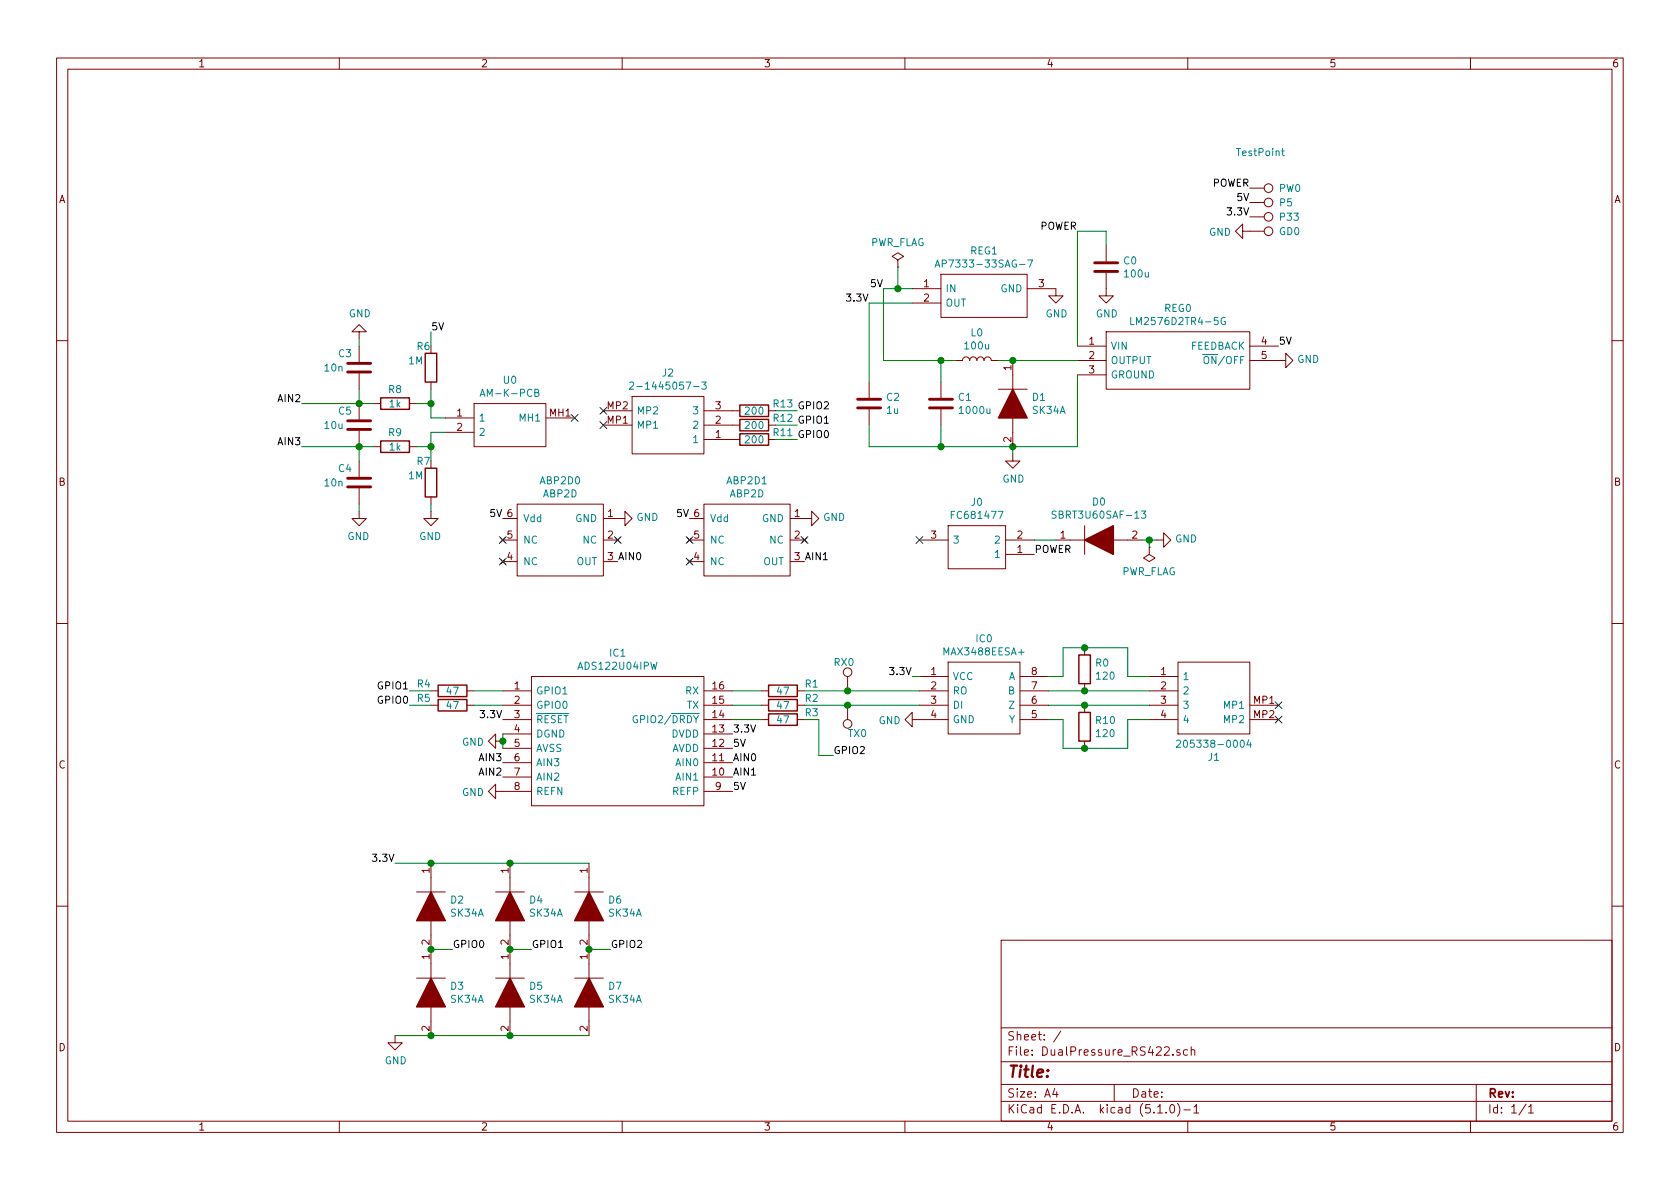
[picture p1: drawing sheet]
EESchema Schematic File Version 4
LIBS:DualPressure_RS422-cache
EELAYER 29 0
EELAYER END
$Descr A4 11693 8268
encoding utf-8
Sheet 1 1
Title ""
Date ""
Rev ""
Comp ""
Comment1 ""
Comment2 ""
Comment3 ""
Comment4 ""
$EndDescr
$Comp
L Customs:ABP2D ABP2D0
U 1 1
P 3900 3750
F 0 "ABP2D0" H 3900 4165 50  0000 C CNN
F 1 "ABP2D" H 3900 4074 50  0000 C CNN
F 2 "SamacSys:ABP2D" H 3900 3750 50  0001 C CNN
F 3 "" H 3900 3750 50  0001 C CNN
	1    3900 3750
	1    0    0    -1  
$EndComp
$Comp
L Customs:ABP2D ABP2D1
U 1 1
P 5200 3750
F 0 "ABP2D1" H 5200 4165 50  0000 C CNN
F 1 "ABP2D" H 5200 4074 50  0000 C CNN
F 2 "SamacSys:ABP2D" H 5200 3750 50  0001 C CNN
F 3 "" H 5200 3750 50  0001 C CNN
	1    5200 3750
	1    0    0    -1  
$EndComp
$Comp
L DualPressure_RS422-rescue:ADS122U04IPW-SamacSys_Parts-DualPressure_V2-rescue IC1
U 1 1
P 3500 4800
F 0 "IC1" H 4300 5065 50  0000 C CNN
F 1 "ADS122U04IPW" H 4300 4974 50  0000 C CNN
F 2 "SamacSys:SOP65P640X120-16N" H 4950 4900 50  0001 L CNN
F 3 "http://www.ti.com/lit/ds/symlink/ads122u04.pdf" H 4950 4800 50  0001 L CNN
F 4 "24-bit, 2-kSPS, 4-ch, low-power, small-size delta-sigma ADC w/ PGA, VREF, 2x IDACs & UART interface" H 4950 4700 50  0001 L CNN "Description"
F 5 "1.2" H 4950 4600 50  0001 L CNN "Height"
F 6 "595-ADS122U04IPW" H 4950 4500 50  0001 L CNN "Mouser Part Number"
F 7 "https://www.mouser.co.uk/ProductDetail/Texas-Instruments/ADS122U04IPW?qs=gt1LBUVyoHlLONlNwdsm%2Fg%3D%3D" H 4950 4400 50  0001 L CNN "Mouser Price/Stock"
F 8 "Texas Instruments" H 4950 4300 50  0001 L CNN "Manufacturer_Name"
F 9 "ADS122U04IPW" H 4950 4200 50  0001 L CNN "Manufacturer_Part_Number"
	1    3500 4800
	1    0    0    -1  
$EndComp
Text Label 5100 5100 0    50   ~ 0
3.3V
Text Label 5100 5200 0    50   ~ 0
5V
Text Label 5100 5500 0    50   ~ 0
5V
$Comp
L power:GND #PWR0101
U 1 1
P 3500 5500
F 0 "#PWR0101" H 3500 5250 50  0001 C CNN
F 1 "GND" V 3505 5372 50  0000 R CNN
F 2 "" H 3500 5500 50  0001 C CNN
F 3 "" H 3500 5500 50  0001 C CNN
	1    3500 5500
	0    1    1    0   
$EndComp
$Comp
L power:GND #PWR0102
U 1 1
P 3500 5150
F 0 "#PWR0102" H 3500 4900 50  0001 C CNN
F 1 "GND" V 3505 5022 50  0000 R CNN
F 2 "" H 3500 5150 50  0001 C CNN
F 3 "" H 3500 5150 50  0001 C CNN
	1    3500 5150
	0    1    1    0   
$EndComp
Wire Wire Line
	3500 5100 3500 5150
Connection ~ 3500 5150
Wire Wire Line
	3500 5150 3500 5200
$Comp
L power:GND #PWR0105
U 1 1
P 5600 3600
F 0 "#PWR0105" H 5600 3350 50  0001 C CNN
F 1 "GND" V 5605 3472 50  0000 R CNN
F 2 "" H 5600 3600 50  0001 C CNN
F 3 "" H 5600 3600 50  0001 C CNN
	1    5600 3600
	0    -1   -1   0   
$EndComp
$Comp
L power:GND #PWR0106
U 1 1
P 4300 3600
F 0 "#PWR0106" H 4300 3350 50  0001 C CNN
F 1 "GND" V 4305 3472 50  0000 R CNN
F 2 "" H 4300 3600 50  0001 C CNN
F 3 "" H 4300 3600 50  0001 C CNN
	1    4300 3600
	0    -1   -1   0   
$EndComp
Text Label 3500 3600 2    50   ~ 0
5V
Text Label 4800 3600 2    50   ~ 0
5V
$Comp
L Device:R R0
U 1 1
P 7550 4650
F 0 "R0" H 7620 4696 50  0000 L CNN
F 1 "120" H 7620 4605 50  0000 L CNN
F 2 "Resistor_SMD:R_0805_2012Metric_Pad1.20x1.40mm_HandSolder" V 7480 4650 50  0001 C CNN
F 3 "~" H 7550 4650 50  0001 C CNN
	1    7550 4650
	1    0    0    -1  
$EndComp
Text Label 4300 3900 0    50   ~ 0
AIN0
Text Label 5600 3900 0    50   ~ 0
AIN1
NoConn ~ 5600 3750
NoConn ~ 4800 3750
NoConn ~ 4800 3900
NoConn ~ 4300 3750
NoConn ~ 3500 3750
NoConn ~ 3500 3900
Text Label 5100 5300 0    50   ~ 0
AIN0
Text Label 5100 5400 0    50   ~ 0
AIN1
Text Label 3500 5000 2    50   ~ 0
3.3V
$Comp
L DualPressure_RS422-rescue:LM2576D2TR4-5G-SamacSys_Parts-DualPressure_V2-rescue REG0
U 1 1
P 7500 2400
F 0 "REG0" H 8200 2665 50  0000 C CNN
F 1 "LM2576D2TR4-5G" H 8200 2574 50  0000 C CNN
F 2 "SamacSys:D2TSUFFIX-CASE936A-02-ISSUEC" H 8750 2500 50  0001 L CNN
F 3 "" H 8750 2400 50  0001 L CNN
F 4 "Voltage Regulators - Switching Regulators 5V 3A Buck PWM" H 8750 2300 50  0001 L CNN "Description"
F 5 "" H 8750 2200 50  0001 L CNN "Height"
F 6 "863-LM2576D2TR4-5G" H 8750 2100 50  0001 L CNN "Mouser Part Number"
F 7 "https://www.mouser.co.uk/ProductDetail/onsemi/LM2576D2TR4-5G?qs=2OtswVQKCOEvcMP8GU0oog%3D%3D" H 8750 2000 50  0001 L CNN "Mouser Price/Stock"
F 8 "onsemi" H 8750 1900 50  0001 L CNN "Manufacturer_Name"
F 9 "LM2576D2TR4-5G" H 8750 1800 50  0001 L CNN "Manufacturer_Part_Number"
	1    7500 2400
	1    0    0    -1  
$EndComp
$Comp
L DualPressure_RS422-rescue:AP7333-33SAG-7-SamacSys_Parts-DualPressure_V2-rescue REG1
U 1 1
P 6350 2000
F 0 "REG1" H 6850 2265 50  0000 C CNN
F 1 "AP7333-33SAG-7" H 6850 2174 50  0000 C CNN
F 2 "SamacSys:SOT96P240X135-3N" H 7200 2100 50  0001 L CNN
F 3 "https://www.diodes.com/assets/Datasheets/AP7333.pdf" H 7200 2000 50  0001 L CNN
F 4 "LDO Regulator Pos 3.3V 0.3A 3Pin SOT23 Diodes Inc AP7333 AP7333-33SAG-7, Single Linear Voltage Regulator, 300mA 3.3 V, +/-2%, 3-Pin SOT-23" H 7200 1900 50  0001 L CNN "Description"
F 5 "1.35" H 7200 1800 50  0001 L CNN "Height"
F 6 "621-AP7333-33SAG-7" H 7200 1700 50  0001 L CNN "Mouser Part Number"
F 7 "https://www.mouser.co.uk/ProductDetail/Diodes-Incorporated/AP7333-33SAG-7?qs=vIZ3oKQCLxpWqm5zu2HqxA%3D%3D" H 7200 1600 50  0001 L CNN "Mouser Price/Stock"
F 8 "Diodes Inc." H 7200 1500 50  0001 L CNN "Manufacturer_Name"
F 9 "AP7333-33SAG-7" H 7200 1400 50  0001 L CNN "Manufacturer_Part_Number"
	1    6350 2000
	1    0    0    -1  
$EndComp
$Comp
L Device:C C0
U 1 1
P 7700 1850
F 0 "C0" H 7815 1896 50  0000 L CNN
F 1 "100u" H 7815 1805 50  0000 L CNN
F 2 "Capacitor_SMD:CP_Elec_8x10.5" H 7738 1700 50  0001 C CNN
F 3 "~" H 7700 1850 50  0001 C CNN
	1    7700 1850
	1    0    0    -1  
$EndComp
Text Label 7500 1600 2    50   ~ 0
POWER
$Comp
L power:GND #PWR0108
U 1 1
P 7700 2000
F 0 "#PWR0108" H 7700 1750 50  0001 C CNN
F 1 "GND" H 7705 1827 50  0000 C CNN
F 2 "" H 7700 2000 50  0001 C CNN
F 3 "" H 7700 2000 50  0001 C CNN
	1    7700 2000
	1    0    0    -1  
$EndComp
Wire Wire Line
	7500 2400 7500 1600
Wire Wire Line
	7500 1600 7700 1600
Wire Wire Line
	7700 1600 7700 1700
$Comp
L power:GND #PWR0109
U 1 1
P 7050 3150
F 0 "#PWR0109" H 7050 2900 50  0001 C CNN
F 1 "GND" H 7055 2977 50  0000 C CNN
F 2 "" H 7050 3150 50  0001 C CNN
F 3 "" H 7050 3150 50  0001 C CNN
	1    7050 3150
	1    0    0    -1  
$EndComp
$Comp
L Device:L L0
U 1 1
P 6800 2500
F 0 "L0" V 6990 2500 50  0000 C CNN
F 1 "100u" V 6899 2500 50  0000 C CNN
F 2 "Inductor_SMD:L_0805_2012Metric_Pad1.15x1.40mm_HandSolder" H 6800 2500 50  0001 C CNN
F 3 "~" H 6800 2500 50  0001 C CNN
	1    6800 2500
	0    -1   -1   0   
$EndComp
$Comp
L Device:C C1
U 1 1
P 6550 2800
F 0 "C1" H 6665 2846 50  0000 L CNN
F 1 "1000u" H 6665 2755 50  0000 L CNN
F 2 "Capacitor_SMD:CP_Elec_10x10.5" H 6588 2650 50  0001 C CNN
F 3 "~" H 6550 2800 50  0001 C CNN
	1    6550 2800
	1    0    0    -1  
$EndComp
Connection ~ 7050 3100
$Comp
L power:GND #PWR0110
U 1 1
P 7350 2000
F 0 "#PWR0110" H 7350 1750 50  0001 C CNN
F 1 "GND" H 7355 1827 50  0000 C CNN
F 2 "" H 7350 2000 50  0001 C CNN
F 3 "" H 7350 2000 50  0001 C CNN
	1    7350 2000
	1    0    0    -1  
$EndComp
Wire Wire Line
	6150 2000 6150 2500
Text Label 6150 2000 2    50   ~ 0
5V
Wire Wire Line
	7050 3100 7500 3100
Text Label 8900 2400 0    50   ~ 0
5V
$Comp
L DualPressure_RS422-rescue:AM-K-PCB-SamacSys_Parts-DualPressure_V2-rescue U0
U 1 1
P 3100 2900
F 0 "U0" H 3550 3165 50  0000 C CNN
F 1 "AM-K-PCB" H 3550 3074 50  0000 C CNN
F 2 "SamacSys:AMKPCB" H 3850 3000 50  0001 L CNN
F 3 "" H 3850 2900 50  0001 L CNN
F 4 "SOCKET, K, ANSI, MINI, PCB; Gender:Socket; Thermocouple Type:K; Product Range:-; SVHC:No SVHC (15-Jan-2019); For Use With:K Type Thermocouples RoHS Compliant: Yes" H 3850 2800 50  0001 L CNN "Description"
F 5 "8" H 3850 2700 50  0001 L CNN "Height"
F 6 "" H 3850 2600 50  0001 L CNN "Mouser Part Number"
F 7 "" H 3850 2500 50  0001 L CNN "Mouser Price/Stock"
F 8 "LABFACILITY" H 3850 2400 50  0001 L CNN "Manufacturer_Name"
F 9 "AM-K-PCB" H 3850 2300 50  0001 L CNN "Manufacturer_Part_Number"
	1    3100 2900
	1    0    0    -1  
$EndComp
NoConn ~ 4000 2900
Text Label 7200 3850 0    50   ~ 0
POWER
$Comp
L Device:C C2
U 1 1
P 6050 2800
F 0 "C2" H 6165 2846 50  0000 L CNN
F 1 "1u" H 6165 2755 50  0000 L CNN
F 2 "Capacitor_SMD:C_0603_1608Metric_Pad1.08x0.95mm_HandSolder" H 6088 2650 50  0001 C CNN
F 3 "~" H 6050 2800 50  0001 C CNN
	1    6050 2800
	1    0    0    -1  
$EndComp
Wire Wire Line
	6350 2100 6050 2100
Text Label 6050 2100 2    50   ~ 0
3.3V
$Comp
L Device:R R1
U 1 1
P 5450 4800
F 0 "R1" V 5400 5000 50  0000 C CNN
F 1 "47" V 5450 4800 50  0000 C CNN
F 2 "Resistor_SMD:R_0805_2012Metric_Pad1.20x1.40mm_HandSolder" V 5380 4800 50  0001 C CNN
F 3 "~" H 5450 4800 50  0001 C CNN
	1    5450 4800
	0    1    1    0   
$EndComp
$Comp
L Device:R R2
U 1 1
P 5450 4900
F 0 "R2" V 5400 5100 50  0000 C CNN
F 1 "47" V 5450 4900 50  0000 C CNN
F 2 "Resistor_SMD:R_0805_2012Metric_Pad1.20x1.40mm_HandSolder" V 5380 4900 50  0001 C CNN
F 3 "~" H 5450 4900 50  0001 C CNN
	1    5450 4900
	0    1    1    0   
$EndComp
$Comp
L Device:R R3
U 1 1
P 5450 5000
F 0 "R3" V 5400 5200 50  0000 C CNN
F 1 "47" V 5450 5000 50  0000 C CNN
F 2 "Resistor_SMD:R_0805_2012Metric_Pad1.20x1.40mm_HandSolder" V 5380 5000 50  0001 C CNN
F 3 "~" H 5450 5000 50  0001 C CNN
	1    5450 5000
	0    1    1    0   
$EndComp
Wire Wire Line
	5100 4800 5300 4800
Wire Wire Line
	5100 4900 5300 4900
Wire Wire Line
	5100 5000 5300 5000
Wire Wire Line
	5600 4800 5900 4800
$Comp
L Device:R R5
U 1 1
P 3150 4900
F 0 "R5" V 3100 4700 50  0000 C CNN
F 1 "47" V 3150 4900 50  0000 C CNN
F 2 "Resistor_SMD:R_0805_2012Metric_Pad1.20x1.40mm_HandSolder" V 3080 4900 50  0001 C CNN
F 3 "~" H 3150 4900 50  0001 C CNN
	1    3150 4900
	0    1    1    0   
$EndComp
$Comp
L Device:R R4
U 1 1
P 3150 4800
F 0 "R4" V 3100 4600 50  0000 C CNN
F 1 "47" V 3150 4800 50  0000 C CNN
F 2 "Resistor_SMD:R_0805_2012Metric_Pad1.20x1.40mm_HandSolder" V 3080 4800 50  0001 C CNN
F 3 "~" H 3150 4800 50  0001 C CNN
	1    3150 4800
	0    1    1    0   
$EndComp
Wire Wire Line
	3300 4900 3500 4900
Wire Wire Line
	3300 4800 3500 4800
Text Label 2850 4900 2    50   ~ 0
GPIO0
Text Label 2850 4800 2    50   ~ 0
GPIO1
Text Label 5800 5250 0    50   ~ 0
GPIO2
Wire Wire Line
	5600 5000 5700 5000
Text Label 5550 3050 0    50   ~ 0
GPIO0
Text Label 5550 2950 0    50   ~ 0
GPIO1
Text Label 5550 2850 0    50   ~ 0
GPIO2
$Comp
L Device:R R6
U 1 1
P 3000 2550
F 0 "R6" H 3000 2700 50  0000 L CNN
F 1 "1M" H 3050 2600 50  0000 L CNN
F 2 "Resistor_SMD:R_0805_2012Metric_Pad1.20x1.40mm_HandSolder" V 2930 2550 50  0001 C CNN
F 3 "~" H 3000 2550 50  0001 C CNN
	1    3000 2550
	-1   0    0    -1  
$EndComp
$Comp
L Device:R R7
U 1 1
P 3000 3350
F 0 "R7" H 3000 3500 50  0000 L CNN
F 1 "1M" H 3050 3400 50  0000 L CNN
F 2 "Resistor_SMD:R_0805_2012Metric_Pad1.20x1.40mm_HandSolder" V 2930 3350 50  0001 C CNN
F 3 "~" H 3000 3350 50  0001 C CNN
	1    3000 3350
	-1   0    0    -1  
$EndComp
$Comp
L power:GND #PWR0112
U 1 1
P 3000 3550
F 0 "#PWR0112" H 3000 3300 50  0001 C CNN
F 1 "GND" H 3005 3377 50  0000 C CNN
F 2 "" H 3000 3550 50  0001 C CNN
F 3 "" H 3000 3550 50  0001 C CNN
	1    3000 3550
	-1   0    0    -1  
$EndComp
Text Label 3000 2300 0    50   ~ 0
5V
$Comp
L Device:R R8
U 1 1
P 2750 2800
F 0 "R8" V 2650 2800 50  0000 C CNN
F 1 "1k" V 2750 2800 50  0000 C CNN
F 2 "Resistor_SMD:R_0805_2012Metric_Pad1.20x1.40mm_HandSolder" V 2680 2800 50  0001 C CNN
F 3 "~" H 2750 2800 50  0001 C CNN
	1    2750 2800
	0    -1   1    0   
$EndComp
$Comp
L Device:R R9
U 1 1
P 2750 3100
F 0 "R9" V 2650 3100 50  0000 C CNN
F 1 "1k" V 2750 3100 50  0000 C CNN
F 2 "Resistor_SMD:R_0805_2012Metric_Pad1.20x1.40mm_HandSolder" V 2680 3100 50  0001 C CNN
F 3 "~" H 2750 3100 50  0001 C CNN
	1    2750 3100
	0    -1   1    0   
$EndComp
$Comp
L power:GND #PWR0113
U 1 1
P 2500 3550
F 0 "#PWR0113" H 2500 3300 50  0001 C CNN
F 1 "GND" H 2505 3377 50  0000 C CNN
F 2 "" H 2500 3550 50  0001 C CNN
F 3 "" H 2500 3550 50  0001 C CNN
	1    2500 3550
	-1   0    0    -1  
$EndComp
$Comp
L power:GND #PWR0114
U 1 1
P 2500 2350
F 0 "#PWR0114" H 2500 2100 50  0001 C CNN
F 1 "GND" H 2505 2177 50  0000 C CNN
F 2 "" H 2500 2350 50  0001 C CNN
F 3 "" H 2500 2350 50  0001 C CNN
	1    2500 2350
	1    0    0    1   
$EndComp
Wire Wire Line
	3000 3500 3000 3550
Wire Wire Line
	2600 2800 2500 2800
Wire Wire Line
	2600 3100 2500 3100
Wire Wire Line
	2500 3100 2500 3200
Wire Wire Line
	2500 2700 2500 2800
Wire Wire Line
	2500 2400 2500 2350
Wire Wire Line
	2500 3500 2500 3550
Wire Wire Line
	3000 2300 3000 2400
$Comp
L Device:C C5
U 1 1
P 2500 2950
F 0 "C5" H 2650 3050 50  0000 R CNN
F 1 "10u" H 2750 2950 50  0000 R CNN
F 2 "Capacitor_SMD:C_1206_3216Metric_Pad1.33x1.80mm_HandSolder" H 2538 2800 50  0001 C CNN
F 3 "~" H 2500 2950 50  0001 C CNN
	1    2500 2950
	-1   0    0    -1  
$EndComp
Connection ~ 2500 2800
Connection ~ 2500 3100
Text Label 2100 2800 2    50   ~ 0
AIN2
Text Label 2100 3100 2    50   ~ 0
AIN3
Wire Wire Line
	2500 2800 2100 2800
Wire Wire Line
	2500 3100 2100 3100
Text Label 3500 5300 2    50   ~ 0
AIN3
Text Label 3500 5400 2    50   ~ 0
AIN2
Wire Wire Line
	2900 2800 3000 2800
Wire Wire Line
	2900 3100 3000 3100
Wire Wire Line
	3000 2700 3000 2800
Wire Wire Line
	3000 3100 3000 3200
Wire Wire Line
	3100 2900 3000 2900
Wire Wire Line
	3000 2900 3000 2800
Connection ~ 3000 2800
Wire Wire Line
	3100 3000 3000 3000
Wire Wire Line
	3000 3000 3000 3100
Connection ~ 3000 3100
Wire Wire Line
	2850 4900 3000 4900
$Comp
L Device:R R10
U 1 1
P 7550 5050
F 0 "R10" H 7620 5096 50  0000 L CNN
F 1 "120" H 7620 5005 50  0000 L CNN
F 2 "Resistor_SMD:R_0805_2012Metric_Pad1.20x1.40mm_HandSolder" V 7480 5050 50  0001 C CNN
F 3 "~" H 7550 5050 50  0001 C CNN
	1    7550 5050
	1    0    0    -1  
$EndComp
$Comp
L power:GND #PWR0111
U 1 1
P 8900 2500
F 0 "#PWR0111" H 8900 2250 50  0001 C CNN
F 1 "GND" V 8905 2372 50  0000 R CNN
F 2 "" H 8900 2500 50  0001 C CNN
F 3 "" H 8900 2500 50  0001 C CNN
	1    8900 2500
	0    -1   -1   0   
$EndComp
$Comp
L power:GND #PWR0118
U 1 1
P 8050 3750
F 0 "#PWR0118" H 8050 3500 50  0001 C CNN
F 1 "GND" V 8055 3622 50  0000 R CNN
F 2 "" H 8050 3750 50  0001 C CNN
F 3 "" H 8050 3750 50  0001 C CNN
	1    8050 3750
	0    -1   -1   0   
$EndComp
$Comp
L DualPressure_RS422-rescue:SBRT3U60SAF-13-SamacSys_Parts-DualPressure_V2-rescue D0
U 1 1
P 7350 3750
F 0 "D0" H 7650 4017 50  0000 C CNN
F 1 "SBRT3U60SAF-13" H 7650 3926 50  0000 C CNN
F 2 "SamacSys:SODFL5226X110N" H 7800 3750 50  0001 L CNN
F 3 "https://4donline.ihs.com/images/VipMasterIC/IC/DIOD/DIOD-S-A0002833665/DIOD-S-A0002833531-1.pdf?hkey=EF798316E3902B6ED9A73243A3159BB0" H 7800 3650 50  0001 L CNN
F 4 "Rectifier Diode Super Barrier Rectifier 60V 3A 2-Pin SMAF T/R" H 7800 3550 50  0001 L CNN "Description"
F 5 "1.1" H 7800 3450 50  0001 L CNN "Height"
F 6 "621-SBRT3U60SAF-13" H 7800 3350 50  0001 L CNN "Mouser Part Number"
F 7 "https://www.mouser.co.uk/ProductDetail/Diodes-Incorporated/SBRT3U60SAF-13?qs=rN85NNvew%2FTN5dk%252B1NkkKw%3D%3D" H 7800 3250 50  0001 L CNN "Mouser Price/Stock"
F 8 "Diodes Inc." H 7800 3150 50  0001 L CNN "Manufacturer_Name"
F 9 "SBRT3U60SAF-13" H 7800 3050 50  0001 L CNN "Manufacturer_Part_Number"
	1    7350 3750
	1    0    0    -1  
$EndComp
Wire Wire Line
	7200 3750 7350 3750
$Comp
L DualPressure_RS422-rescue:2-1445057-3-SamacSys_Parts-DualPressure_V2-rescue J2
U 1 1
P 4200 2850
F 0 "J2" H 4650 3115 50  0000 C CNN
F 1 "2-1445057-3" H 4650 3024 50  0000 C CNN
F 2 "SamacSys:214450573" H 4950 2950 50  0001 L CNN
F 3 "https://www.te.com/commerce/DocumentDelivery/DDEController?Action=srchrtrv&DocNm=1773458-4_MICRO_MATE_N_LOK&DocType=Data+Sheet&DocLang=English&PartCntxt=2-1445057-3&DocFormat=pdf" H 4950 2850 50  0001 L CNN
F 4 "Connector Header Surface Mount, Right Angle 3 position 0.118\" (3.00mm)" H 4950 2750 50  0001 L CNN "Description"
F 5 "5.67" H 4950 2650 50  0001 L CNN "Height"
F 6 "571-2-1445057-3" H 4950 2550 50  0001 L CNN "Mouser Part Number"
F 7 "https://www.mouser.co.uk/ProductDetail/TE-Connectivity-AMP/2-1445057-3?qs=RfHrfbgRAL0JwvXbugDVow%3D%3D" H 4950 2450 50  0001 L CNN "Mouser Price/Stock"
F 8 "TE Connectivity" H 4950 2350 50  0001 L CNN "Manufacturer_Name"
F 9 "2-1445057-3" H 4950 2250 50  0001 L CNN "Manufacturer_Part_Number"
	1    4200 2850
	1    0    0    -1  
$EndComp
NoConn ~ 4200 2850
NoConn ~ 4200 2950
$Comp
L power:PWR_FLAG #FLG0101
U 1 1
P 8000 3800
F 0 "#FLG0101" H 8000 3875 50  0001 C CNN
F 1 "PWR_FLAG" H 8000 3973 50  0000 C CNN
F 2 "" H 8000 3800 50  0001 C CNN
F 3 "~" H 8000 3800 50  0001 C CNN
	1    8000 3800
	-1   0    0    1   
$EndComp
$Comp
L power:PWR_FLAG #FLG0102
U 1 1
P 6250 1850
F 0 "#FLG0102" H 6250 1925 50  0001 C CNN
F 1 "PWR_FLAG" H 6250 2023 50  0000 C CNN
F 2 "" H 6250 1850 50  0001 C CNN
F 3 "~" H 6250 1850 50  0001 C CNN
	1    6250 1850
	1    0    0    -1  
$EndComp
Wire Wire Line
	7950 3750 8000 3750
Wire Wire Line
	8000 3750 8000 3800
Wire Wire Line
	8050 3750 8000 3750
Connection ~ 8000 3750
Wire Wire Line
	6150 2000 6250 2000
Wire Wire Line
	6250 1850 6250 2000
Connection ~ 6250 2000
Wire Wire Line
	6250 2000 6350 2000
$Comp
L Connector:TestPoint P5
U 1 1
P 8700 1400
F 0 "P5" V 8700 1600 50  0000 L CNN
F 1 "TestPoint" V 8745 1588 50  0001 L CNN
F 2 "TestPoint:TestPoint_THTPad_D2.5mm_Drill1.2mm" H 8900 1400 50  0001 C CNN
F 3 "~" H 8900 1400 50  0001 C CNN
	1    8700 1400
	0    1    1    0   
$EndComp
$Comp
L Connector:TestPoint P33
U 1 1
P 8700 1500
F 0 "P33" V 8700 1700 50  0000 L CNN
F 1 "TestPoint" V 8745 1688 50  0001 L CNN
F 2 "TestPoint:TestPoint_THTPad_D2.5mm_Drill1.2mm" H 8900 1500 50  0001 C CNN
F 3 "~" H 8900 1500 50  0001 C CNN
	1    8700 1500
	0    1    1    0   
$EndComp
$Comp
L Connector:TestPoint GD0
U 1 1
P 8700 1600
F 0 "GD0" V 8700 1800 50  0000 L CNN
F 1 "TestPoint" V 8745 1788 50  0001 L CNN
F 2 "TestPoint:TestPoint_THTPad_2.5x2.5mm_Drill1.2mm" H 8900 1600 50  0001 C CNN
F 3 "~" H 8900 1600 50  0001 C CNN
	1    8700 1600
	0    1    1    0   
$EndComp
Text Label 8700 1300 2    50   ~ 0
POWER
Text Label 8700 1400 2    50   ~ 0
5V
Text Label 8700 1500 2    50   ~ 0
3.3V
$Comp
L power:GND #PWR0119
U 1 1
P 8700 1600
F 0 "#PWR0119" H 8700 1350 50  0001 C CNN
F 1 "GND" V 8705 1472 50  0000 R CNN
F 2 "" H 8700 1600 50  0001 C CNN
F 3 "" H 8700 1600 50  0001 C CNN
	1    8700 1600
	0    1    1    0   
$EndComp
$Comp
L Connector:TestPoint PW0
U 1 1
P 8700 1300
F 0 "PW0" V 8700 1500 50  0000 L CNN
F 1 "TestPoint" V 8450 1200 50  0000 L CNN
F 2 "TestPoint:TestPoint_THTPad_D2.5mm_Drill1.2mm" H 8900 1300 50  0001 C CNN
F 3 "~" H 8900 1300 50  0001 C CNN
	1    8700 1300
	0    1    1    0   
$EndComp
$Comp
L Connector:TestPoint TX0
U 1 1
P 5900 4900
F 0 "TX0" H 5900 5100 50  0000 R CNN
F 1 "TestPoint" H 5842 5017 50  0001 R CNN
F 2 "TestPoint:TestPoint_THTPad_D2.5mm_Drill1.2mm" H 6100 4900 50  0001 C CNN
F 3 "~" H 6100 4900 50  0001 C CNN
	1    5900 4900
	-1   0    0    1   
$EndComp
$Comp
L Connector:TestPoint RX0
U 1 1
P 5900 4800
F 0 "RX0" H 5800 5000 50  0000 L CNN
F 1 "TestPoint" H 5958 4827 50  0001 L CNN
F 2 "TestPoint:TestPoint_THTPad_D2.5mm_Drill1.2mm" H 6100 4800 50  0001 C CNN
F 3 "~" H 6100 4800 50  0001 C CNN
	1    5900 4800
	1    0    0    -1  
$EndComp
Wire Wire Line
	6950 2500 7050 2500
Wire Wire Line
	6150 2500 6550 2500
$Comp
L DualPressure_RS422-rescue:SK34A-SamacSys_Parts-DualPressure_V2-rescue D1
U 1 1
P 7050 2500
F 0 "D1" V 7304 2630 50  0000 L CNN
F 1 "SK34A" V 7395 2630 50  0000 L CNN
F 2 "SamacSys:DIOM5126X230N" H 7500 2500 50  0001 L CNN
F 3 "https://componentsearchengine.com/Datasheets/2/SK34A.pdf" H 7500 2400 50  0001 L CNN
F 4 "TAIWAN SEMICONDUCTOR - SK34A - DIODE, SCHOTTKY, 3A, 40V, SMA" H 7500 2300 50  0001 L CNN "Description"
F 5 "2.3" H 7500 2200 50  0001 L CNN "Height"
F 6 "821-SK34A" H 7500 2100 50  0001 L CNN "Mouser Part Number"
F 7 "https://www.mouser.co.uk/ProductDetail/Taiwan-Semiconductor/SK34A?qs=tHU%2FlV7kTyTipVMF4LfRPw%3D%3D" H 7500 2000 50  0001 L CNN "Mouser Price/Stock"
F 8 "Taiwan Semiconductor" H 7500 1900 50  0001 L CNN "Manufacturer_Name"
F 9 "SK34A" H 7500 1800 50  0001 L CNN "Manufacturer_Part_Number"
	1    7050 2500
	0    1    1    0   
$EndComp
Connection ~ 7050 2500
Wire Wire Line
	7050 2500 7500 2500
Wire Wire Line
	6050 3100 6550 3100
Wire Wire Line
	6050 2100 6050 2650
Wire Wire Line
	6050 2950 6050 3100
Wire Wire Line
	6550 2950 6550 3100
Connection ~ 6550 3100
Wire Wire Line
	6550 3100 7050 3100
Wire Wire Line
	6550 2650 6550 2500
Connection ~ 6550 2500
Wire Wire Line
	6550 2500 6650 2500
Wire Wire Line
	7500 2600 7500 3100
Wire Wire Line
	7050 3100 7050 3150
$Comp
L DualPressure_RS422-rescue:MAX3488EESA+-SamacSys-DualPressure_V2-rescue IC0
U 1 1
P 6400 4700
F 0 "IC0" H 6850 4965 50  0000 C CNN
F 1 "MAX3488EESA+" H 6850 4874 50  0000 C CNN
F 2 "SamacSys:SOIC127P600X175-8N" H 7150 4800 50  0001 L CNN
F 3 "https://datasheet.datasheetarchive.com/originals/distributors/Datasheets-18/DSA-341145.pdf" H 7150 4700 50  0001 L CNN
F 4 "MAX3488EESA+, Line Transceiver, RS-485, RS-422 250 kbit/s Differential, 3  3.6 V, 8-Pin SOIC" H 7150 4600 50  0001 L CNN "Description"
F 5 "1.75" H 7150 4500 50  0001 L CNN "Height"
F 6 "700-MAX3488EESA" H 7150 4400 50  0001 L CNN "Mouser Part Number"
F 7 "https://www.mouser.co.uk/ProductDetail/Maxim-Integrated/MAX3488EESA%2b?qs=1THa7WoU59F3SgCz0WMn2A%3D%3D" H 7150 4300 50  0001 L CNN "Mouser Price/Stock"
F 8 "Maxim Integrated" H 7150 4200 50  0001 L CNN "Manufacturer_Name"
F 9 "MAX3488EESA+" H 7150 4100 50  0001 L CNN "Manufacturer_Part_Number"
	1    6400 4700
	1    0    0    -1  
$EndComp
Wire Wire Line
	5600 4900 5900 4900
$Comp
L power:GND #PWR0103
U 1 1
P 6400 5000
F 0 "#PWR0103" H 6400 4750 50  0001 C CNN
F 1 "GND" V 6405 4872 50  0000 R CNN
F 2 "" H 6400 5000 50  0001 C CNN
F 3 "" H 6400 5000 50  0001 C CNN
	1    6400 5000
	0    1    1    0   
$EndComp
Wire Wire Line
	5900 4800 6400 4800
Connection ~ 5900 4800
Wire Wire Line
	5900 4900 6400 4900
Connection ~ 5900 4900
Text Label 6350 4700 2    50   ~ 0
3.3V
Wire Wire Line
	7300 4800 7550 4800
Wire Wire Line
	7850 4500 7550 4500
Wire Wire Line
	7400 4500 7400 4700
Wire Wire Line
	7400 4700 7300 4700
Connection ~ 7550 4500
Wire Wire Line
	7550 4500 7400 4500
Wire Wire Line
	7550 4900 7300 4900
Wire Wire Line
	7850 5200 7550 5200
Wire Wire Line
	7400 5200 7400 5000
Wire Wire Line
	7400 5000 7300 5000
Connection ~ 7550 5200
Wire Wire Line
	7550 5200 7400 5200
$Comp
L SamacSys_Parts:205338-0004 J1
U 1 1
P 8000 5000
F 0 "J1" H 8450 5265 50  0000 C CNN
F 1 "205338-0004" H 8450 5174 50  0000 C CNN
F 2 "SamacSys_Parts:2053380004" H 8750 5100 50  0001 L CNN
F 3 "https://www.molex.com/pdm_docs/sd/2053380004_sd.pdf" H 8750 5000 50  0001 L CNN
F 4 "Conn Pico-Lock Shrouded HDR 4 POS 2mm Solder RA SMD Emboss T/R" H 8750 4900 50  0001 L CNN "Description"
F 5 "2.8" H 8750 4800 50  0001 L CNN "Height"
F 6 "Molex" H 8750 4700 50  0001 L CNN "Manufacturer_Name"
F 7 "205338-0004" H 8750 4600 50  0001 L CNN "Manufacturer_Part_Number"
F 8 "538-205338-0004" H 8750 4500 50  0001 L CNN "Mouser Part Number"
F 9 "https://www.mouser.co.uk/ProductDetail/Molex/205338-0004?qs=GedFDFLaBXGldxOQTm%2FukQ%3D%3D" H 8750 4400 50  0001 L CNN "Mouser Price/Stock"
F 10 "" H 8750 4300 50  0001 L CNN "Arrow Part Number"
F 11 "" H 8750 4200 50  0001 L CNN "Arrow Price/Stock"
	1    8000 5000
	1    0    0    1   
$EndComp
Wire Wire Line
	7850 4500 7850 4700
Wire Wire Line
	7850 5200 7850 5000
NoConn ~ 8900 4900
NoConn ~ 8900 5000
Wire Wire Line
	8000 5000 7850 5000
Wire Wire Line
	7550 4900 8000 4900
Connection ~ 7550 4900
Wire Wire Line
	8000 4800 7550 4800
Connection ~ 7550 4800
Wire Wire Line
	7850 4700 8000 4700
$Comp
L SamacSys_Parts:FC681477 J0
U 1 1
P 6400 3750
F 0 "J0" H 6800 4015 50  0000 C CNN
F 1 "FC681477" H 6800 3924 50  0000 C CNN
F 2 "SamacSys_Parts:FC681477" H 7050 3850 50  0001 L CNN
F 3 "https://4donline.ihs.com/images/VipMasterIC/IC/CLCL/CLCL-S-A0004824790/CLCL-S-A0009458070-1.pdf?hkey=EF798316E3902B6ED9A73243A3159BB0" H 7050 3750 50  0001 L CNN
F 4 "CLIFF ELECTRONIC COMPONENTS - FC681477 - DC Power Connector, Jack, 2 A, 2.5 mm, Through Hole Mount, Through Hole" H 7050 3650 50  0001 L CNN "Description"
F 5 "11" H 7050 3550 50  0001 L CNN "Height"
F 6 "CLIFF ELECTRONIC COMPONENTS" H 7050 3450 50  0001 L CNN "Manufacturer_Name"
F 7 "FC681477" H 7050 3350 50  0001 L CNN "Manufacturer_Part_Number"
F 8 "" H 7050 3250 50  0001 L CNN "Mouser Part Number"
F 9 "" H 7050 3150 50  0001 L CNN "Mouser Price/Stock"
F 10 "" H 7050 3050 50  0001 L CNN "Arrow Part Number"
F 11 "" H 7050 2950 50  0001 L CNN "Arrow Price/Stock"
	1    6400 3750
	1    0    0    -1  
$EndComp
NoConn ~ 6400 3750
$Comp
L Device:C C4
U 1 1
P 2500 3350
F 0 "C4" H 2650 3450 50  0000 R CNN
F 1 "10n" H 2750 3350 50  0000 R CNN
F 2 "Capacitor_SMD:C_1206_3216Metric_Pad1.33x1.80mm_HandSolder" H 2538 3200 50  0001 C CNN
F 3 "~" H 2500 3350 50  0001 C CNN
	1    2500 3350
	-1   0    0    -1  
$EndComp
$Comp
L Device:C C3
U 1 1
P 2500 2550
F 0 "C3" H 2650 2650 50  0000 R CNN
F 1 "10n" H 2750 2550 50  0000 R CNN
F 2 "Capacitor_SMD:C_1206_3216Metric_Pad1.33x1.80mm_HandSolder" H 2538 2400 50  0001 C CNN
F 3 "~" H 2500 2550 50  0001 C CNN
	1    2500 2550
	-1   0    0    -1  
$EndComp
$Comp
L SamacSys_Parts:SK34A D2
U 1 1
P 3000 6000
F 0 "D2" V 3254 6130 50  0000 L CNN
F 1 "SK34A" V 3345 6130 50  0000 L CNN
F 2 "SamacSys_Parts:DIOM5126X230N" H 3450 6000 50  0001 L CNN
F 3 "https://componentsearchengine.com/Datasheets/2/SK34A.pdf" H 3450 5900 50  0001 L CNN
F 4 "TAIWAN SEMICONDUCTOR - SK34A - DIODE, SCHOTTKY, 3A, 40V, SMA" H 3450 5800 50  0001 L CNN "Description"
F 5 "2.3" H 3450 5700 50  0001 L CNN "Height"
F 6 "821-SK34A" H 3450 5600 50  0001 L CNN "Mouser Part Number"
F 7 "https://www.mouser.co.uk/ProductDetail/Taiwan-Semiconductor/SK34A?qs=tHU%2FlV7kTyTipVMF4LfRPw%3D%3D" H 3450 5500 50  0001 L CNN "Mouser Price/Stock"
F 8 "Taiwan Semiconductor" H 3450 5400 50  0001 L CNN "Manufacturer_Name"
F 9 "SK34A" H 3450 5300 50  0001 L CNN "Manufacturer_Part_Number"
	1    3000 6000
	0    1    1    0   
$EndComp
$Comp
L SamacSys_Parts:SK34A D3
U 1 1
P 3000 6600
F 0 "D3" V 3254 6730 50  0000 L CNN
F 1 "SK34A" V 3345 6730 50  0000 L CNN
F 2 "SamacSys_Parts:DIOM5126X230N" H 3450 6600 50  0001 L CNN
F 3 "https://componentsearchengine.com/Datasheets/2/SK34A.pdf" H 3450 6500 50  0001 L CNN
F 4 "TAIWAN SEMICONDUCTOR - SK34A - DIODE, SCHOTTKY, 3A, 40V, SMA" H 3450 6400 50  0001 L CNN "Description"
F 5 "2.3" H 3450 6300 50  0001 L CNN "Height"
F 6 "821-SK34A" H 3450 6200 50  0001 L CNN "Mouser Part Number"
F 7 "https://www.mouser.co.uk/ProductDetail/Taiwan-Semiconductor/SK34A?qs=tHU%2FlV7kTyTipVMF4LfRPw%3D%3D" H 3450 6100 50  0001 L CNN "Mouser Price/Stock"
F 8 "Taiwan Semiconductor" H 3450 6000 50  0001 L CNN "Manufacturer_Name"
F 9 "SK34A" H 3450 5900 50  0001 L CNN "Manufacturer_Part_Number"
	1    3000 6600
	0    1    1    0   
$EndComp
$Comp
L SamacSys_Parts:SK34A D4
U 1 1
P 3550 6000
F 0 "D4" V 3804 6130 50  0000 L CNN
F 1 "SK34A" V 3895 6130 50  0000 L CNN
F 2 "SamacSys_Parts:DIOM5126X230N" H 4000 6000 50  0001 L CNN
F 3 "https://componentsearchengine.com/Datasheets/2/SK34A.pdf" H 4000 5900 50  0001 L CNN
F 4 "TAIWAN SEMICONDUCTOR - SK34A - DIODE, SCHOTTKY, 3A, 40V, SMA" H 4000 5800 50  0001 L CNN "Description"
F 5 "2.3" H 4000 5700 50  0001 L CNN "Height"
F 6 "821-SK34A" H 4000 5600 50  0001 L CNN "Mouser Part Number"
F 7 "https://www.mouser.co.uk/ProductDetail/Taiwan-Semiconductor/SK34A?qs=tHU%2FlV7kTyTipVMF4LfRPw%3D%3D" H 4000 5500 50  0001 L CNN "Mouser Price/Stock"
F 8 "Taiwan Semiconductor" H 4000 5400 50  0001 L CNN "Manufacturer_Name"
F 9 "SK34A" H 4000 5300 50  0001 L CNN "Manufacturer_Part_Number"
	1    3550 6000
	0    1    1    0   
$EndComp
$Comp
L SamacSys_Parts:SK34A D5
U 1 1
P 3550 6600
F 0 "D5" V 3804 6730 50  0000 L CNN
F 1 "SK34A" V 3895 6730 50  0000 L CNN
F 2 "SamacSys_Parts:DIOM5126X230N" H 4000 6600 50  0001 L CNN
F 3 "https://componentsearchengine.com/Datasheets/2/SK34A.pdf" H 4000 6500 50  0001 L CNN
F 4 "TAIWAN SEMICONDUCTOR - SK34A - DIODE, SCHOTTKY, 3A, 40V, SMA" H 4000 6400 50  0001 L CNN "Description"
F 5 "2.3" H 4000 6300 50  0001 L CNN "Height"
F 6 "821-SK34A" H 4000 6200 50  0001 L CNN "Mouser Part Number"
F 7 "https://www.mouser.co.uk/ProductDetail/Taiwan-Semiconductor/SK34A?qs=tHU%2FlV7kTyTipVMF4LfRPw%3D%3D" H 4000 6100 50  0001 L CNN "Mouser Price/Stock"
F 8 "Taiwan Semiconductor" H 4000 6000 50  0001 L CNN "Manufacturer_Name"
F 9 "SK34A" H 4000 5900 50  0001 L CNN "Manufacturer_Part_Number"
	1    3550 6600
	0    1    1    0   
$EndComp
$Comp
L SamacSys_Parts:SK34A D6
U 1 1
P 4100 6000
F 0 "D6" V 4354 6130 50  0000 L CNN
F 1 "SK34A" V 4445 6130 50  0000 L CNN
F 2 "SamacSys_Parts:DIOM5126X230N" H 4550 6000 50  0001 L CNN
F 3 "https://componentsearchengine.com/Datasheets/2/SK34A.pdf" H 4550 5900 50  0001 L CNN
F 4 "TAIWAN SEMICONDUCTOR - SK34A - DIODE, SCHOTTKY, 3A, 40V, SMA" H 4550 5800 50  0001 L CNN "Description"
F 5 "2.3" H 4550 5700 50  0001 L CNN "Height"
F 6 "821-SK34A" H 4550 5600 50  0001 L CNN "Mouser Part Number"
F 7 "https://www.mouser.co.uk/ProductDetail/Taiwan-Semiconductor/SK34A?qs=tHU%2FlV7kTyTipVMF4LfRPw%3D%3D" H 4550 5500 50  0001 L CNN "Mouser Price/Stock"
F 8 "Taiwan Semiconductor" H 4550 5400 50  0001 L CNN "Manufacturer_Name"
F 9 "SK34A" H 4550 5300 50  0001 L CNN "Manufacturer_Part_Number"
	1    4100 6000
	0    1    1    0   
$EndComp
$Comp
L SamacSys_Parts:SK34A D7
U 1 1
P 4100 6600
F 0 "D7" V 4354 6730 50  0000 L CNN
F 1 "SK34A" V 4445 6730 50  0000 L CNN
F 2 "SamacSys_Parts:DIOM5126X230N" H 4550 6600 50  0001 L CNN
F 3 "https://componentsearchengine.com/Datasheets/2/SK34A.pdf" H 4550 6500 50  0001 L CNN
F 4 "TAIWAN SEMICONDUCTOR - SK34A - DIODE, SCHOTTKY, 3A, 40V, SMA" H 4550 6400 50  0001 L CNN "Description"
F 5 "2.3" H 4550 6300 50  0001 L CNN "Height"
F 6 "821-SK34A" H 4550 6200 50  0001 L CNN "Mouser Part Number"
F 7 "https://www.mouser.co.uk/ProductDetail/Taiwan-Semiconductor/SK34A?qs=tHU%2FlV7kTyTipVMF4LfRPw%3D%3D" H 4550 6100 50  0001 L CNN "Mouser Price/Stock"
F 8 "Taiwan Semiconductor" H 4550 6000 50  0001 L CNN "Manufacturer_Name"
F 9 "SK34A" H 4550 5900 50  0001 L CNN "Manufacturer_Part_Number"
	1    4100 6600
	0    1    1    0   
$EndComp
Wire Wire Line
	3000 6000 3550 6000
$Comp
L power:GND #PWR0104
U 1 1
P 2750 7200
F 0 "#PWR0104" H 2750 6950 50  0001 C CNN
F 1 "GND" H 2755 7027 50  0000 C CNN
F 2 "" H 2750 7200 50  0001 C CNN
F 3 "" H 2750 7200 50  0001 C CNN
	1    2750 7200
	1    0    0    -1  
$EndComp
Text Label 2750 6000 2    50   ~ 0
3.3V
Wire Wire Line
	3000 6000 2750 6000
Connection ~ 3000 6000
Wire Wire Line
	2750 7200 3000 7200
Connection ~ 3000 7200
Wire Wire Line
	5700 5000 5700 5250
Wire Wire Line
	5700 5250 5800 5250
Wire Wire Line
	3000 4800 2850 4800
Connection ~ 3550 6000
Connection ~ 3550 7200
Wire Wire Line
	3550 7200 3000 7200
Wire Wire Line
	3550 7200 4100 7200
Wire Wire Line
	3550 6000 4100 6000
Text Label 4250 6600 0    50   ~ 0
GPIO2
Text Label 3700 6600 0    50   ~ 0
GPIO1
Text Label 3150 6600 0    50   ~ 0
GPIO0
Connection ~ 3000 6600
Connection ~ 3550 6600
Connection ~ 4100 6600
Wire Wire Line
	4100 6600 4250 6600
Wire Wire Line
	3550 6600 3700 6600
Wire Wire Line
	3000 6600 3150 6600
$Comp
L Device:R R13
U 1 1
P 5250 2850
F 0 "R13" V 5200 3050 50  0000 C CNN
F 1 "200" V 5250 2850 50  0000 C CNN
F 2 "Resistor_SMD:R_0805_2012Metric_Pad1.15x1.40mm_HandSolder" V 5180 2850 50  0001 C CNN
F 3 "~" H 5250 2850 50  0001 C CNN
	1    5250 2850
	0    1    1    0   
$EndComp
$Comp
L Device:R R12
U 1 1
P 5250 2950
F 0 "R12" V 5200 3150 50  0000 C CNN
F 1 "200" V 5250 2950 50  0000 C CNN
F 2 "Resistor_SMD:R_0805_2012Metric_Pad1.15x1.40mm_HandSolder" V 5180 2950 50  0001 C CNN
F 3 "~" H 5250 2950 50  0001 C CNN
	1    5250 2950
	0    1    1    0   
$EndComp
$Comp
L Device:R R11
U 1 1
P 5250 3050
F 0 "R11" V 5200 3250 50  0000 C CNN
F 1 "200" V 5250 3050 50  0000 C CNN
F 2 "Resistor_SMD:R_0805_2012Metric_Pad1.15x1.40mm_HandSolder" V 5180 3050 50  0001 C CNN
F 3 "~" H 5250 3050 50  0001 C CNN
	1    5250 3050
	0    1    1    0   
$EndComp
Wire Wire Line
	5550 2850 5400 2850
Wire Wire Line
	5400 2950 5550 2950
Wire Wire Line
	5550 3050 5400 3050
Wire Wire Line
	6350 4700 6400 4700
$EndSCHEMATC
